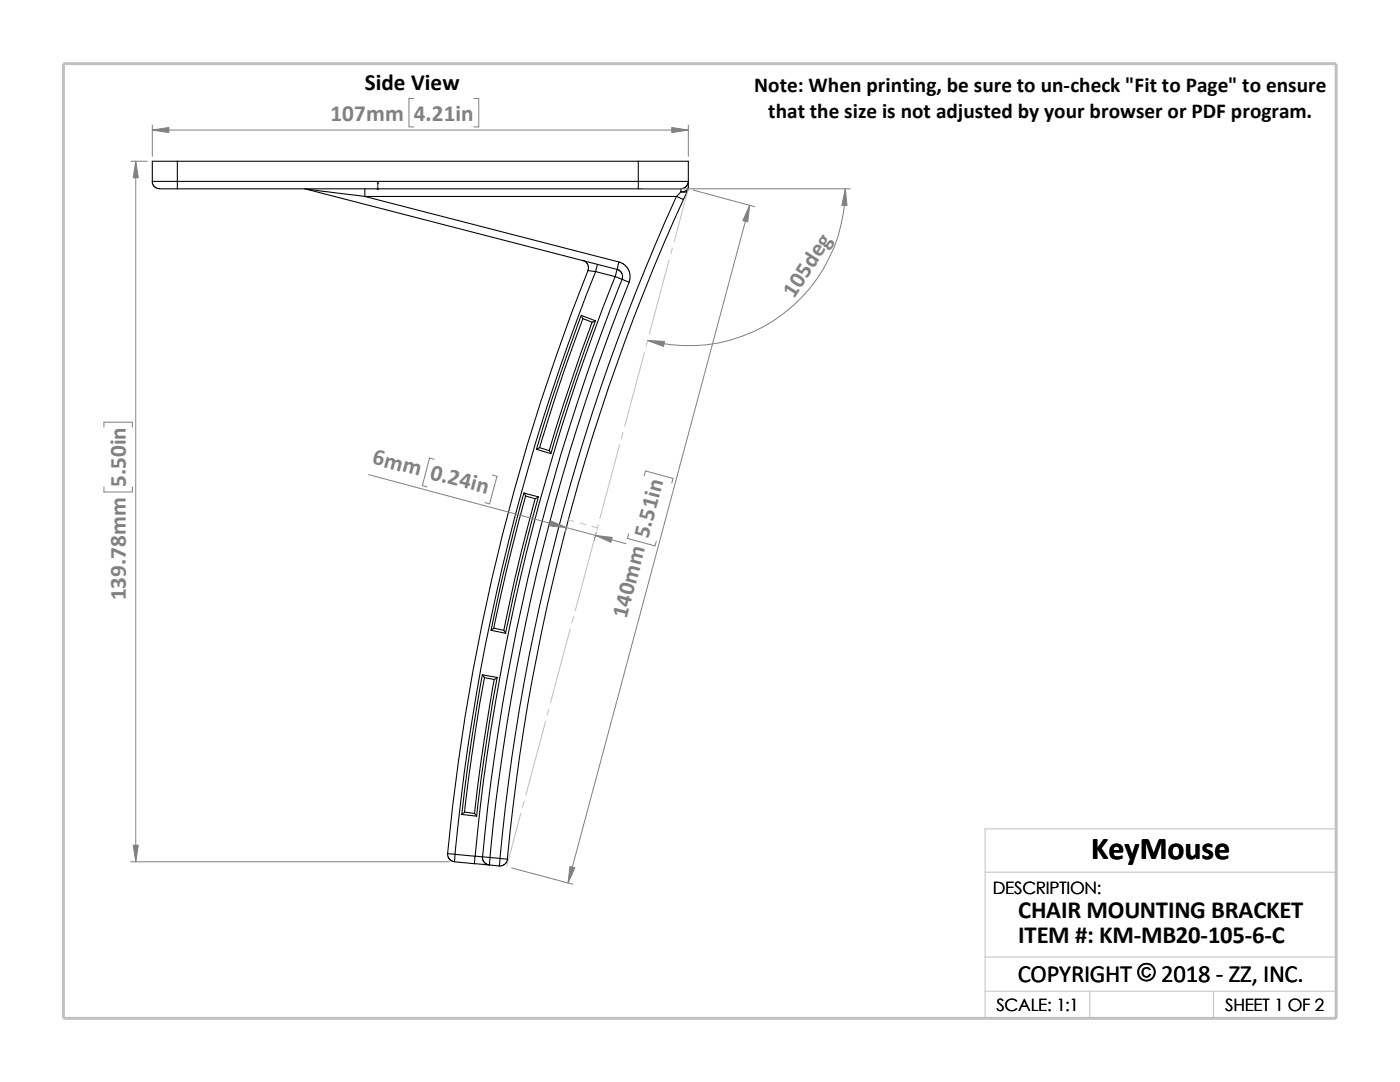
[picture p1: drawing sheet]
<svg xmlns="http://www.w3.org/2000/svg" width="279mm" height="216mm" viewBox="0 0 279 216" stroke-linecap="round" stroke-linejoin="round" font-family="sans-serif">
<g fill="none" stroke="#c0c0c0" stroke-width=".2">
<path d="M137.4 37.7l-2.9 10.6M133.5 51.9l-3.9 14.7M134.2 49.5l-.3 1.2M128.6 70.3l-3.9 14.7M129.2 67.9l-.3 1.2M123.7 88.7l-4 14.8M124.3 86.3l-.3 1.2M113.4 103.8l1.1 .2M115.7 104.4l1.2 .3M118.2 105l1.1 .3M118.7 107.1l-3.9 14.7M119.4 104.7l-.3 1.2"/>
<path d="M113.8 125.5l-3.9 14.8M114.5 123.1l-.4 1.2M104.6 159.9l-.3 1.2M108.9 143.9l-4 14.8M109.5 141.5l-.3 1.2M103.9 162.3l-2.8 10.6M196.6 174h70.1M196.6 197.8h70.1M196.6 191h70.1M217.5 197.8v5.4M242.2 197.8v5.4M26.8 203.2h239.9v-37.8h-70.1v37.8"/>
</g>
<path d="M12.7 12.7h254v190.5h-254z" fill="none" stroke="#c0c0c0" stroke-width=".59"/>
<g fill="none" stroke="#000" stroke-width=".21">
<path d="M30.4 36.2h5M30.4 36.2v.3l.3 .6 .8 .5 3.9 .1M35.4 36.2v1.5M35.4 32.2h-5v4M35.4 32.2v4M35.4 32.2h92M35.4 36.2h92M35.4 37.7h92M60.8 37.7l.4 .1M61.2 37.8l11.6 1.4M61.2 37.8l61.9 16M72.8 37.7v1.5"/>
<path d="M72.8 39.2l50.7 13.1-.4 1.5M72.8 39.2h62.2M127.4 37.7h8.5M127.4 32.2v4M127.4 36.2v1.5M127.4 36.2h10M127.4 32.2h10v4M135 39.2a413.3 413.3 0 0 0-35.2 132.1M135 39.2l1.4 .6M135.9 37.7v.6M135.9 38.3l-.9 .9M136.4 39.8a408.7 408.7 0 0 0-35.1 131.6"/>
<path d="M137.2 38l-.8 1.8M137.2 38a1.02 1.02 0 0 1-1.3 .3M137.4 36.2l-.4 .9-.4 .4-.7 .2M137.4 37.4a1.27 1.27 0 0 1-1.5 .9M137.4 36.2v1.2M137.4 37.4l-.2 .6M116.3 51.9l.7 .4 .3 .4 .1 .5-.1 .8M117.3 54l1.6 .2M117.3 54a421.4 421.4 0 0 0-28 116.3M118.9 54.2a421.5 421.5 0 0 0-28.1 116.2M118.9 54.2l3.9 1M119.3 52.7l-.4 1.5"/>
<path d="M122.8 55.2a415.5 415.5 0 0 0-28 115.7M122.8 55.2l1.4 .6M123.1 53.8l.6 .2 .4 .6 .1 .4-.1 .7M123.1 53.8l-.3 1.4M123.5 52.3l.9 .4 .9 .9 .4 1.1-.1 1.6M124.2 55.8l1.4 .5M124.2 55.8a412.4 412.4 0 0 0-27.9 115.2M125.6 56.3a410.7 410.7 0 0 0-27.8 114.8M116 62.9l-2.5 7.1a333.6 333.6 0 0 0-6.4 19.7M116.3 63.6l-.3-.7 2.8 1.1M116.3 63.6l1.9 .7 .6-.3M116.3 63.6a360.5 360.5 0 0 0-8.6 25.7"/>
<path d="M118.2 64.3l-5.6 15.8-3 9.8M118.8 64l-5.1 14.5-3.8 12M104.6 98.4l.3 .6M104.6 98.4l-2 7.2-2.4 10.1-2.2 10.1M104.6 98.4l2.8 .7M104.9 99l1.9 .5 .6-.4M104.9 99l-3.9 15-2.4 11.3M106.8 99.5l-.3 1.3a361.2 361.2 0 0 0-6 25M107.1 89.7l2.8 .8M107.4 99.1l-1.3 5a396.7 396.7 0 0 0-5.2 22.2M107.7 89.3l-.6 .4M107.7 89.3l1.9 .6"/>
<path d="M109.6 89.9l.3 .6M96.3 134.7l.4 .5M96.3 134.7l-1.3 7.3a350.6 350.6 0 0 0-2.8 20.5M96.3 134.7l2.9 .5M96.7 135.2l-2.5 15.3-1.5 11.6M96.7 135.2l1.9 .4M98 125.8l2.9 .6-.4-.6M98 125.8l.6-.5 1.9 .5M98.6 135.6l-2.6 16.5-1.3 10.2M99.2 135.2l-.9 5-1.6 10.2-1.6 12.5M99.2 135.2l-.6 .4M89.3 170.3l.3 1.1 .4 .3 .7 .3"/>
<path d="M89.3 170.3l1.5 .2M90.7 172l4 .3M90.8 170.5l4 .4M90.8 170.5l-.1 1.5M92.2 162.5l2.9 .4M92.7 162.1l-.5 .4M92.7 162.1l2 .2M94.7 172.3l3 .3M94.7 162.3l.4 .6M94.8 170.9l-.1 1.4M94.8 170.9l1.5 .1M96.3 171l1.5 .1"/>
<path d="M96.3 171v.4l.3 .6 .4 .4 .7 .2M97.8 171.1l2 .2M97.8 171.1l-.1 1.5M99.8 171.3l-.1 1.5-2-.2M99.8 171.3l1.5 .1M101.3 171.4l-.3 .7-.4 .5-1 .2"/>
</g>
<path d="M75.4 36.3l.1 .4h-.2z" fill="#00f" stroke="#00f" stroke-width=".2"/>
<path d="M75.3 37.7h.3M75.3 37.5l.3 .3M75.4 37.7h.1M75.4 36.3v1.5M75.5 37.5l-.3 .3" fill="none" stroke="#00f" stroke-width=".2"/>
<g fill="none" stroke="#808080" stroke-width=".2">
<path d="M82.6 19.6h-1v5.7h1M94.6 19.6h.9v5.7h-.9M26.1 32.2h3.3M27.1 32.2v139.8M30.4 26h107M30.4 25v6.2M128.4 37.7h41.3M137.4 25v6.2M138.3 37.9l12.3 3.3M168.7 37.7a31.4 31.4 0 0 1-39.4 30.2M149.6 41l-36.2 135.2M20.7 85.2v-1h5.7v1"/>
<path d="M20.7 97.2v1h5.7v-1M73.5 94.7l51.5 13.8M86.7 91.7l-1-.3-1.4 5.5 .9 .3M98.3 94.8l.9 .2-1.5 5.5-.9-.2M128.6 94.9l.2-.9 5.5 1.5-.2 .9M113.2 104.7l-.4 1.6M119 106.3l-.4 1.5M125.5 106.5l-.3 .9 5.5 1.5 .3-.9M26.1 172h63.6M102.1 173.2l12.2 3.2"/>
</g>
<g fill="#808080" stroke="#808080" stroke-width=".2">
<path d="M149.6 41l-.4 3.3-.9-.3z"/>
<path d="M113.7 172.9l1 .2-1.3 3.1z"/>
<path d="M118.9 106.8l3.3 .4-.3 1z"/>
<path d="M110 104l3.1 1.3-3.4-.4z"/>
<path d="M129.3 67.9l3.3 .2-.2 1z"/>
<path d="M168.7 37.7l.3 3.3h-1z"/>
<path d="M30.4 26l3.3-.6v1.1z"/>
<path d="M134.1 25.4l3.3 .6-3.3 .5z"/>
<path d="M27.1 32.2l.5 3.3h-1z"/>
<path d="M26.6 168.7h1l-.5 3.3z"/>
</g>
<text font-size="6.4" x="217.8" y="171.4">KeyMouse</text>
<g font-size="4.9">
<text x="203.2" y="183.2">CHAIR MOUNTING BRACKET</text>
<text x="203.2" y="188.1">ITEM #: KM-MB20-105-6-C</text>
<text x="203.1" y="195.9">COPYRIGHT © 2018 - ZZ, INC.</text>
<text x="227" y="195.8">©</text>
</g>
<text font-size="4.6" x="72.8" y="18">Side View</text>
<g font-size="4.6" fill="#808080">
<text x="66" y="24.1">107mm</text>
<text x="82.6" y="24.1">4.21in</text>
<text x="158.5" y="59.6" transform="rotate(-57 158.5 59.6)">105deg</text>
<text x="74.1" y="92.5" transform="rotate(15 74.1 92.5)">6mm 0.24in</text>
<text x="25.1" y="97.2" transform="rotate(-90 25.1 97.2)">5.50in</text>
<text x="25.1" y="119.8" transform="rotate(-90 25.1 119.8)">139.78mm</text>
<text x="125" y="123.6" transform="rotate(-75 125 123.6)">140mm 5.51in</text>
</g>
<g font-size="4.2">
<text x="150.5" y="18.4">Note: When printing, be sure to un-check &quot;Fit to Page&quot; to ensure</text>
<text x="153.3" y="23.6">that the size is not adjusted by your browser or PDF program.</text>
</g>
<g font-size="3.4">
<text x="198.2" y="178.5">DESCRIPTION:</text>
<text x="198.8" y="201.7">SCALE: 1:1</text>
<text x="244.5" y="201.7">SHEET 1 OF 2</text>
</g>
</svg>
